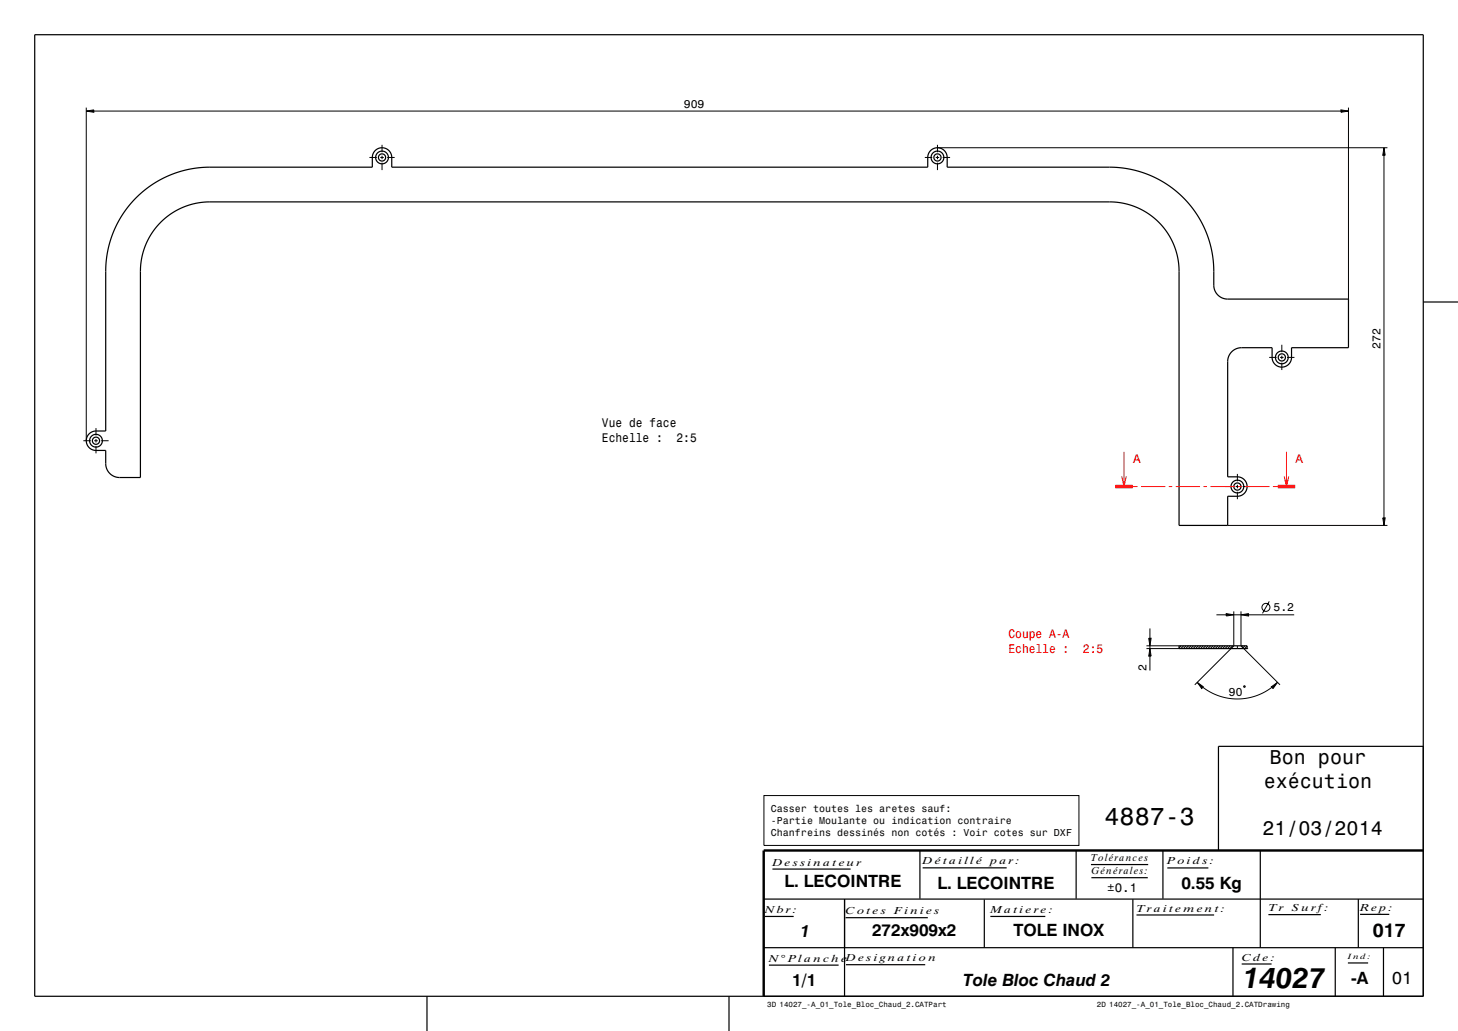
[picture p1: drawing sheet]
<svg xmlns="http://www.w3.org/2000/svg" width="420mm" height="297mm" viewBox="0 0 420 297" stroke-linecap="round" stroke-linejoin="round" font-family="sans-serif">
<g fill="none" stroke="#000" stroke-width=".29">
<path d="M24.8 32l2.2-.3v.6zM24.8 31v96M27 32h359.3M386.3 31.7l2.2 .3-2.2 .3zM388.5 31v55.2M106.4 45.4h2.1M109.6 45.4h.9M110.1 41.7v2.2M110.1 44.9v1M110.1 46.9v2.1M111.6 45.4h2.1M266.4 45.4h2.2"/>
<path d="M269.6 45.4h1M270.1 42.6h129.6M270.1 41.7v2.2M270.1 44.9v1M270.1 46.9v2.1M271.6 45.4h2.1M398.7 42.6l.3 2.1h-.7zM398.7 44.7v104.5M369.3 99.3v2.2M365.6 103h2.1M368.8 103h.9M369.3 102.5v1"/>
<path d="M369.3 104.5v2.1M370.8 103h2.1M24 127h2.2M27.1 127h1.1M27.7 123.3v2.2M27.7 126.5v1M27.7 128.5v2.1M29.2 127h2.1M356.5 136.5v2.2M356.5 139.7v1M352.8 140.2h2.2M353.7 151.4h46"/>
<path d="M356 140.2h1M356.5 141.7v2.1M357.9 140.2h2.2M398.3 149.2h.7l-.3 2.2zM350.4 177.1h2.8M353.2 176.8l2.2 .3-2.2 .4zM355.4 176.1v9.9M355.4 177.1h2.1M357.5 177.1l2.2-.3v.7zM357.5 176.1v9.9M359.7 177.1h13.1M365.6 173.2l-1.9 3.5"/>
<path d="M330.3 186.8h9.4M330.3 186h9.4M330.9 183.9h.7l-.3 2.1zM331.3 186.8l.3 2.2h-.7zM331.3 181v2.9M331.3 186v.8M331.3 189v4.2M340.3 186l-.6 .6M341 186l-.8 .8M341.7 186l-.8 .8M342.4 186l-.8 .8M343.1 186l-.8 .8"/>
<path d="M343.8 186l-.8 .8M344.5 186l-.8 .8M344.9 196.6l1.8 1.3-.5 .4zM345.2 186l-.8 .8M345.9 186l-.8 .8M346.5 198l2.1 1.4 2.3 1 2.7 .7 2.7 .3 3-.3 2.4-.6 2.3-1 2.4-1.5M346.6 186l-.8 .8M347.3 186l-.8 .8M348 186l-.8 .8M348.7 186l-.8 .8M349.4 186l-.8 .8M350.1 186l-.8 .8"/>
<path d="M350.9 186l-.8 .8M351.6 186l-.8 .8M352.3 186l-.8 .8M353 186l-.8 .8M353.7 186l-.8 .8M354.4 186l-.8 .8M354.6 186.8l-10.4 10.5M355.1 186l-.8 .8M356.5 186v.9M357.9 186l-.2 .3M358.3 186.8l10.4 10.5M358.4 197.5l.3 .2-.1 .3-.3-.1z"/>
<path d="M358.6 186l-.5 .6M359.3 186.8h.1M359.3 186.1l-.8 .7M366.2 197.9l1.8-1.3-1.3 1.7zM220.1 229.2h90.7v14.3h-90.7z"/>
<circle cx="364.7" cy="175" r="1.15"/>
</g>
<g fill="none" stroke="#000" stroke-width=".35">
<path d="M10 10h400v277h-400zM39.1 57.1l3.4-3 3.8-2.4 4.1-1.8 4.8-1.3 5-.4h47.1v-2.9a2.8 2.8 0 0 1 2.8-2.7 2.8 2.8 0 0 1 2.8 2.8v2.8h154.4v-2.9a2.8 2.8 0 0 1 2.8-2.7 2.8 2.8 0 0 1 2.8 2.8v2.8h48.1l3.3 .3 2.7 .6 3.1 .9 2.5 1.1 4.3 2.5 3.5 2.9 3.1 3.5 2.5 3.8 1.9 4.3 1.2 4.3 .5 4.3 .1 5.5a4 4 0 0 0 4 4h34.8v14h-16.4v2.8a2.8 2.8 0 0 1-2.8 2.8 2.8 2.8 0 0 1-2.8-2.8v-2.8h-8.9a4 4 0 0 0-3.9 4v33.2h2.8a2.8 2.8 0 0 1 2.8 2.8 2.8 2.8 0 0 1-2.8 2.8h-2.8v8.4h-14v-73.5l-.5-4-.8-2.8-1.6-3.2-2-2.8-2.3-2.3-2.9-2-2.9-1.4-3.4-.9-3.2-.3h-259.6l-2.5 .1-3 .6-2.3 .8-2.3 1.2-2.2 1.5-1.9 1.6-1.8 2.1-1.5 2.3-1.1 2.3-.8 2.3-.5 2.5-.2 2.7v59.4h-6a4 4 0 0 1-3.9-4v-3.8h-2.8a2.8 2.8 0 0 1-2.8-2.8 2.8 2.8 0 0 1 2.8-2.8h2.8v-46.2l.3-4.7 1.3-4.8 1.7-4.2 2.4-3.8zM410 87h10M339.7 186h19.6v.8h-19.6zM355.4 186l-.8 .8M357.5 186l.8 .8M410 215h-59v30M220 259h190M222.5 250.4h22.5M243.3 259v28M265 245v13.9M265.8 250h24.2"/>
<path d="M283.5 259.1v13.9M310 245v13.9M314.3 249.1h16.5M314.4 252.8h16.2M326.3 259.1v13.9M335 244.9v14M336.3 250h11.8M363.1 245v28M391.3 259v14M220 273h190M220.3 264h8.3M221.5 278h20.1"/>
<path d="M243.6 264.4h23.7M243.7 277.9h22.8M285.3 264h15.8M327.4 263.6h22.4M355.2 273v14M357.7 277.7h8.6M365.4 263.5h15.1M384.6 273v14M388.3 277.4h5.8M391.8 263.4h8.4M398.5 273v14M123 287v10"/>
<path d="M210 287v10"/>
<circle cx="110" cy="45.4" r="1.04"/>
<circle cx="110.1" cy="45.4" r="1.84"/>
<circle cx="270.1" cy="45.4" r="1.84"/>
<circle cx="270.1" cy="45.4" r="1.04"/>
<circle cx="369.2" cy="103" r="1.04"/>
<circle cx="369.3" cy="103" r="1.84"/>
<circle cx="27.7" cy="127" r="1.04"/>
<circle cx="27.7" cy="127" r="1.84"/>
<circle cx="356.5" cy="140.2" r="1.84"/>
<circle cx="356.5" cy="140.2" r="1.04"/>
</g>
<path d="M410 245h-190v42" fill="none" stroke="#000" stroke-width=".7" stroke-linecap="butt"/>
<path d="M321.3 140.2h5M368.1 140.2h5" fill="none" stroke="#f00" stroke-width="1" stroke-linecap="butt"/>
<g fill="none" stroke="#f00" stroke-width=".29">
<path d="M323.1 137.2l.7 3 .6-3M323.8 130.2v10M369.9 137.2l.7 3 .6-3M370.6 130.2v10M326.3 140.2h1.4M328.7 140.2h7M336.7 140.2h1M338.7 140.2h7M346.7 140.2h1M348.7 140.2h7M356.7 140.2h1M358.7 140.2h7"/>
<path d="M366.7 140.2h1.4"/>
</g>
<g fill="#000">
<path d="M24.8 32l2.2-.3v.6z" fill-rule="evenodd"/>
<path d="M386.3 31.7l2.2 .3-2.2 .3z" fill-rule="evenodd"/>
<path d="M398.7 42.6l.3 2.1h-.7z" fill-rule="evenodd"/>
<path d="M398.3 149.2h.7l-.3 2.2z" fill-rule="evenodd"/>
<path d="M353.2 176.8l2.2 .3-2.2 .4z" fill-rule="evenodd"/>
<path d="M357.5 177.1l2.2-.3v.7z" fill-rule="evenodd"/>
<path d="M330.9 183.9h.7l-.3 2.1z" fill-rule="evenodd"/>
<path d="M331.3 186.8l.3 2.2h-.7z" fill-rule="evenodd"/>
<path d="M344.9 196.6l1.8 1.3-.5 .4z" fill-rule="evenodd"/>
<path d="M366.2 197.9l1.8-1.3-1.3 1.7z" fill-rule="evenodd"/>
</g>
<text font-size="8.3" x="358.1" y="284.7">14027</text>
<text font-size="7.2" x="318.2" y="237.8">4887-3</text>
<g font-size="5.8">
<text x="365.8" y="220.2">Bon pour</text>
<text x="364" y="227.1">exécution</text>
<text x="363.6" y="240.6">21/03/2014</text>
</g>
<text font-size="5.6" x="395.5" y="269.9">017</text>
<text font-size="5" x="400.9" y="283.3">01</text>
<g font-size="4.9">
<text x="226" y="255.6">L. LECOINTRE</text>
<text x="270" y="256">L. LECOINTRE</text>
<text x="340.3" y="256">0.55 Kg</text>
<text x="251.2" y="269.7">272x909x2</text>
<text x="291.9" y="269.7">TOLE INOX</text>
<text x="230.6" y="270">1</text>
<text x="228.2" y="283.9">1/1</text>
<text x="277.5" y="284">Tole Bloc Chaud 2</text>
<text x="389.3" y="283.4">-A</text>
</g>
<g font-size="3.6">
<text x="173.4" y="123">Vue de face</text>
<text x="173.4" y="127.3">Echelle :</text>
<text x="194.9" y="127.3">2:5</text>
<text x="319" y="257">±0.1</text>
</g>
<g font-size="3.6" fill="#f00">
<text x="326.4" y="133.5">A</text>
<text x="373.2" y="133.5">A</text>
<text x="290.5" y="183.8">Coupe A-A</text>
<text x="290.5" y="188.1">Echelle :</text>
<text x="312" y="188.1">2:5</text>
</g>
<g font-size="3.3">
<text x="197" y="31">909</text>
<text x="397.7" y="100.5" transform="rotate(-90 397.7 100.5)">272</text>
<text x="366.8" y="176.1">5.2</text>
<text x="330.3" y="193.2" transform="rotate(-90 330.3 193.2)">2</text>
<text x="354" y="200.4" transform="rotate(-2 354 200.4)">90</text>
</g>
<g font-size="2.9">
<text x="222.1" y="234">Casser toutes les aretes sauf:</text>
<text x="222.1" y="237.4">-Partie Moulante ou indication contraire</text>
<text x="222.1" y="240.9">Chanfreins dessinés non cotés : Voir cotes sur DXF</text>
<text x="222.5" y="249.4">D e s s i n a t e u r</text>
<text x="265.8" y="249">D é t a i l l é</text>
<text x="285.3" y="249">pa r :</text>
<text x="314.3" y="248.1">Tolérances</text>
<text x="314.4" y="251.8">Générales:</text>
<text x="336.3" y="249">Po i d s :</text>
<text x="220.3" y="263">Nb r :</text>
<text x="243.6" y="263.4">C o t e s</text>
<text x="257.6" y="263.4">Fi n i e s</text>
<text x="285.3" y="263">Ma t i e r e :</text>
<text x="327.4" y="262.6">Tr a i t e m e n t :</text>
<text x="365.4" y="262.5">Tr</text>
<text x="372.2" y="262.5">S u r f:</text>
<text x="391.8" y="262.4">R e p:</text>
<text x="221.5" y="277">N° Pl a n c h e</text>
<text x="243.7" y="276.9">D e s i gn a t i o n</text>
<text x="357.7" y="276.7">C d e :</text>
</g>
<g font-size="2.2">
<text x="388.3" y="276.4">In d :</text>
<text x="221" y="290.1">3D 14027_-A_01_Tole_Bloc_Chaud_2.CATPart</text>
<text x="316" y="290.1">2D 14027_-A_01_Tole_Bloc_Chaud_2.CATDrawing</text>
</g>
</svg>
